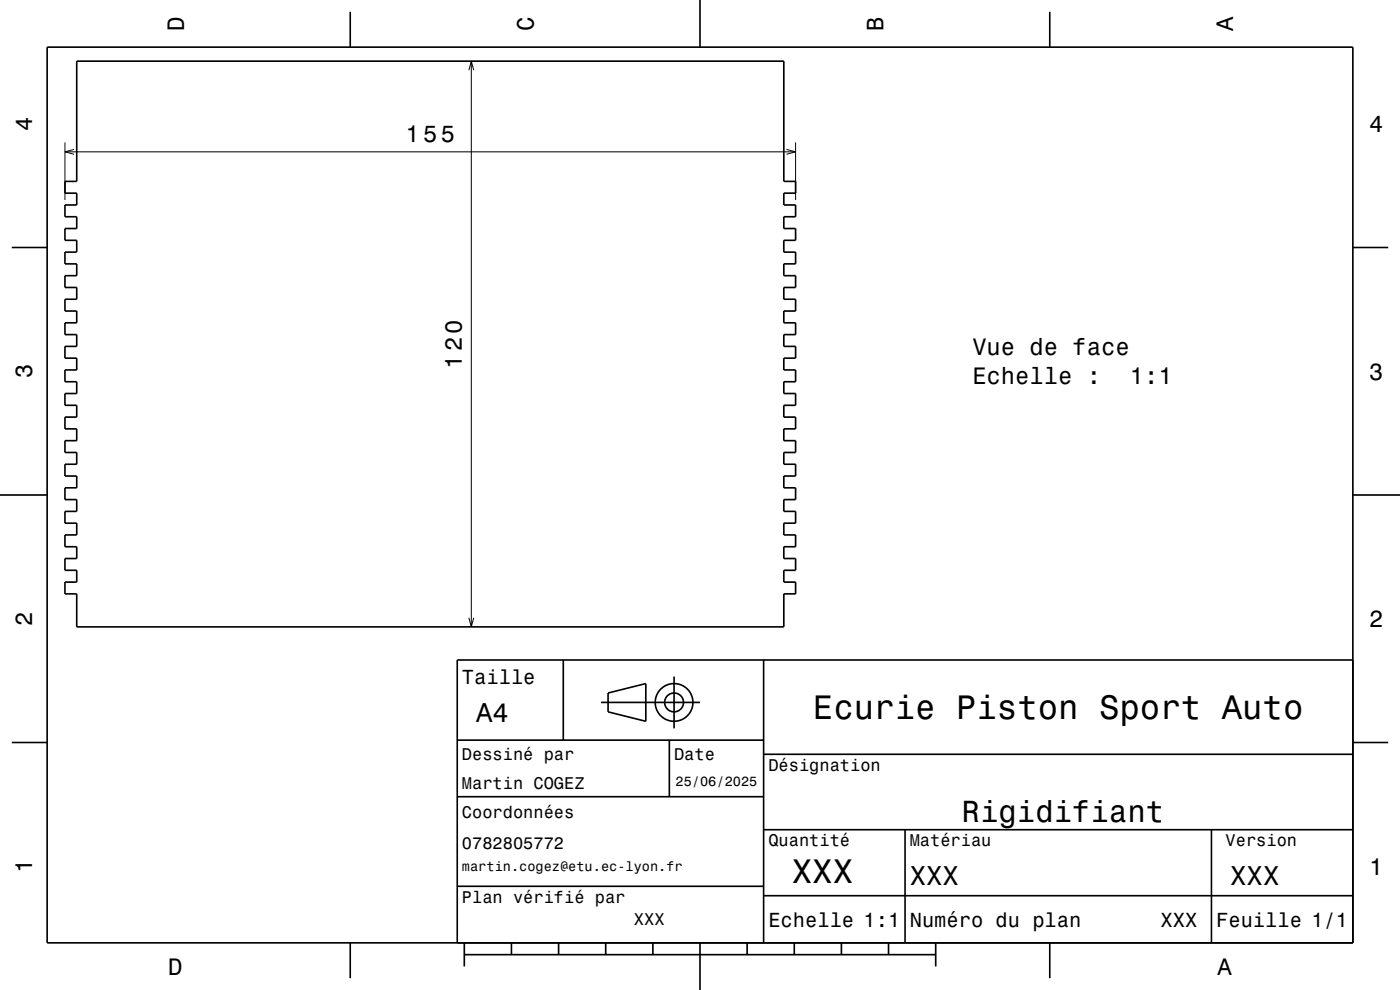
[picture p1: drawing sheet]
<svg xmlns="http://www.w3.org/2000/svg" width="297mm" height="210mm" viewBox="0 0 297 210" stroke-linecap="round" stroke-linejoin="round" font-family="sans-serif">
<path d="M99.5 14.9l.5-1.9 .5 1.9M100 13v120M13.8 30.2v12.2M13.8 32.2h155M15.7 31.7l-1.9 .5 1.9 .5M166.8 31.7l2 .5-2 .5M168.8 30.2v12.2M99.5 131l.5 2 .5-2" fill="none" stroke="#000" stroke-width=".21"/>
<g fill="none" stroke="#000" stroke-width=".35">
<path d="M10 10h277v190h-277zM16.3 13h150v25.5h2.5v2.5h-2.5v2.5h2.5v2.5h-2.5v2.5h2.5v2.5h-2.5v2.5h2.5v2.5h-2.5v2.5h2.5v2.5h-2.5v2.5h2.5v2.5h-2.5v2.5h2.5v2.5h-2.5v2.5h2.5v2.5h-2.5v2.5h2.5v2.5h-2.5v2.5h2.5v2.5h-2.5v2.5h2.5v2.5h-2.5v2.5h2.5v2.5h-2.5v2.5h2.5v2.5h-2.5v2.5h2.5v2.5h-2.5v2.5h2.5v2.5h-2.5v2.5h2.5v2.5h-2.5v2.5h2.5v2.5h-2.5v2.5h2.5v2.5h-2.5v7h-150v-7h-2.5v-2.5h2.5v-2.5h-2.5v-2.5h2.5v-2.5h-2.5v-2.5h2.5v-2.5h-2.5v-2.5h2.5v-2.5h-2.5v-2.5h2.5v-2.5h-2.5v-2.5h2.5v-2.5h-2.5v-2.5h2.5v-2.5h-2.5v-2.5h2.5v-2.5h-2.5v-2.5h2.5v-2.5h-2.5v-2.5h2.5v-2.5h-2.5v-2.5h2.5v-2.5h-2.5v-2.5h2.5v-2.5h-2.5v-2.5h2.5v-2.5h-2.5v-2.5h2.5v-2.5h-2.5v-2.5h2.5v-2.5h-2.5v-2.5h2.5v-2.5h-2.5v-2.5h2.5v-2.5h-2.5v-2.5h2.5zM74.3 2.5v7.5M148.5 0v10M222.7 2.5v7.5M2.5 52.5h7.5M287 52.5h7.5M0 105h10M287 105h10M119.5 140v17M162 140v60M287 140h-190v60"/>
<path d="M2.5 157.5h7.5M97 157h65M127.5 149h21M129 147l8-2v8l-8-2zM142 157v12M143 143.5v11M287 157.5h7.5M97 169h65M162 176h125M162 160h125M192 176v24M257 176v24"/>
<path d="M97 188h65M162 190h125M74.3 200v7.5M98.5 202.5h100M98.5 200v5M108.5 200v2.5M118.5 200v2.5M128.5 200v2.5M138.5 200v2.5M148.5 200v10M158.5 200v2.5M168.5 200v2.5"/>
<path d="M178.5 200v2.5M188.5 200v2.5M198.5 200v5M222.7 200v7.5"/>
<circle cx="143" cy="149" r="2"/>
<circle cx="143" cy="149" r="4"/>
</g>
<g font-size="7.2">
<text x="172.5" y="152.6">Ecurie Piston Sport Auto</text>
<text x="168" y="187.3">XXX</text>
</g>
<text font-size="6.5" x="204" y="174.5">Rigidifiant</text>
<g font-size="5.8">
<text x="101" y="153.1">A4</text>
<text x="193" y="187.6">XXX</text>
<text x="261" y="187.6">XXX</text>
</g>
<g font-size="5">
<text x="39" y="6.5" transform="rotate(-90 39 6.5)">D</text>
<text x="113.2" y="6.5" transform="rotate(-90 113.2 6.5)">C</text>
<text x="187.4" y="6.5" transform="rotate(-90 187.4 6.5)">B</text>
<text x="261.6" y="6.5" transform="rotate(-90 261.6 6.5)">A</text>
<text x="6.8" y="27.8" transform="rotate(-90 6.8 27.8)">4</text>
<text x="290.5" y="28.1">4</text>
<text x="86" y="30.2">155</text>
<text x="206.3" y="75.3">Vue de face</text>
<text x="6.8" y="80.3" transform="rotate(-90 6.8 80.3)">3</text>
<text x="98" y="78.2" transform="rotate(-90 98 78.2)">120</text>
<text x="206.3" y="81.4">Echelle :</text>
<text x="239.7" y="81.4">1:1</text>
<text x="290.5" y="80.6">3</text>
<text x="6.8" y="132.8" transform="rotate(-90 6.8 132.8)">2</text>
<text x="290.5" y="133.1">2</text>
<text x="6.8" y="185.3" transform="rotate(-90 6.8 185.3)">1</text>
<text x="290.5" y="185.6">1</text>
<text x="35.7" y="206.8">D</text>
<text x="258.3" y="206.8">A</text>
</g>
<g font-size="4.3">
<text x="98" y="145.2">Taille</text>
<text x="163" y="196.6">Echelle 1:1</text>
<text x="193" y="196.6">Numéro du plan</text>
<text x="246.2" y="196.6">XXX</text>
<text x="258" y="196.6">Feuille 1/1</text>
</g>
<g font-size="3.6">
<text x="98" y="161.3">Dessiné par</text>
<text x="143" y="161.3">Date</text>
<text x="98" y="167.5">Martin COGEZ</text>
<text x="163" y="163.5">Désignation</text>
<text x="98" y="173.5">Coordonnées</text>
<text x="163" y="179.5">Quantité</text>
<text x="193" y="179.5">Matériau</text>
<text x="260" y="179.5">Version</text>
<text x="98" y="180.2">0782805772</text>
<text x="98" y="191.5">Plan vérifié par</text>
<text x="134.5" y="196.3">XXX</text>
</g>
<g font-size="2.9">
<text x="143.3" y="166.8">25/06/2025</text>
<text x="98" y="184.8">martin.cogez@etu.ec-lyon.fr</text>
</g>
</svg>
